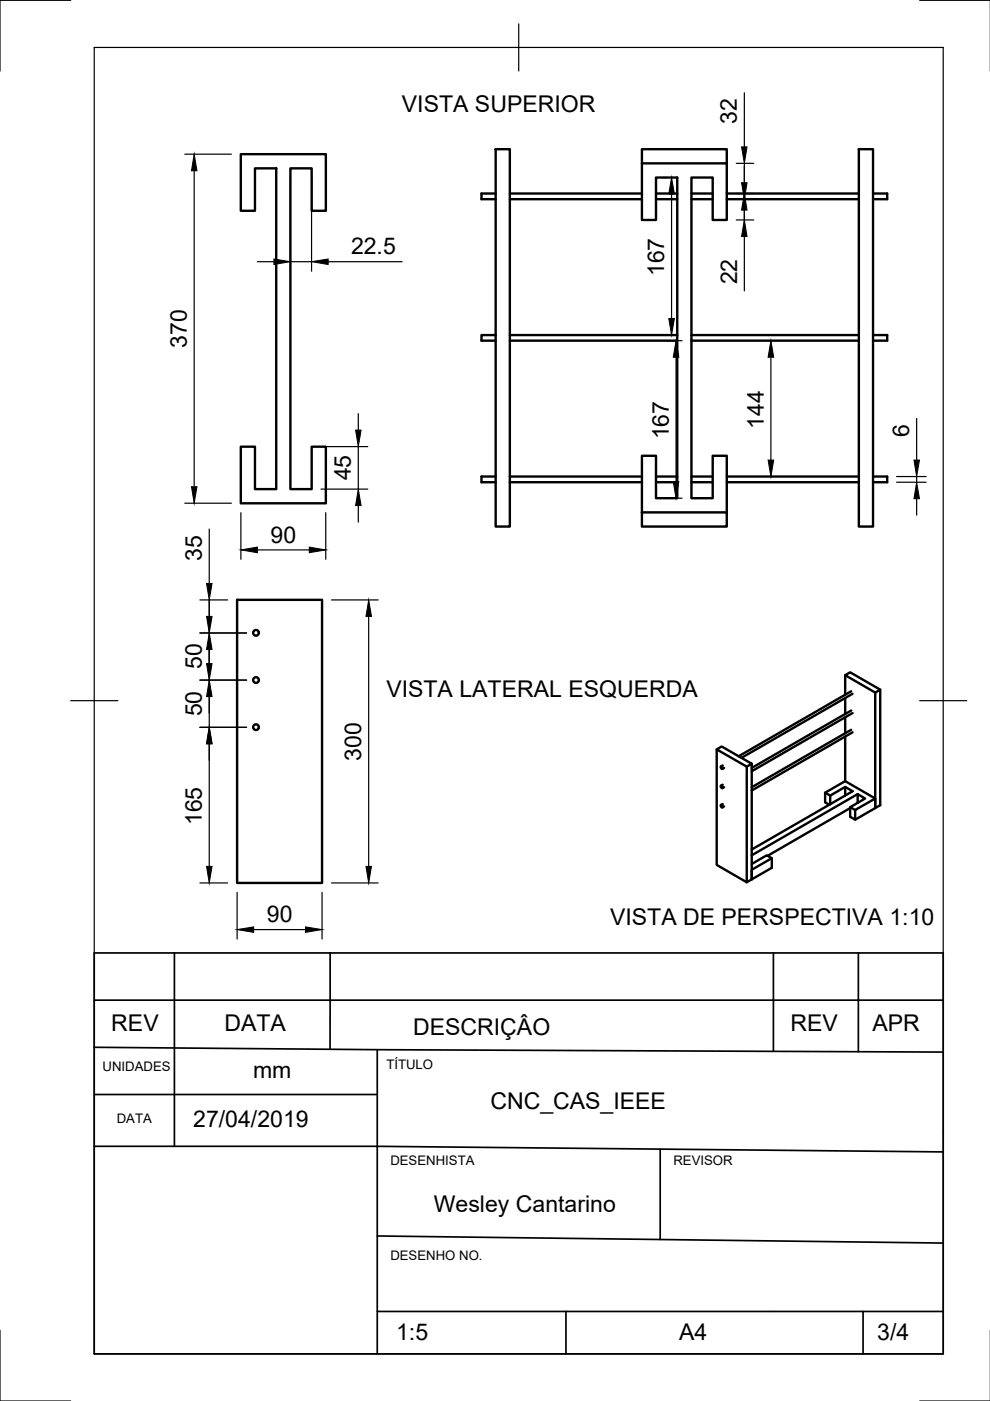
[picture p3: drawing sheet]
<svg xmlns="http://www.w3.org/2000/svg" width="210mm" height="297mm" viewBox="0 0 210 297" stroke-linecap="round" stroke-linejoin="round" font-family="sans-serif">
<!-- layer: Visible -->
<g fill="none" stroke="#000" stroke-width=".51">
<path d="M51.1 32.7h18v12h-3v-9h-4.5v68h4.5v-9h3v12h-18v-12h3v9h4.5v-68h-4.5v9h-3zM105.1 31.6h3v80h-3zM136.1 31.6h18v3h-18zM136.1 34.6v12h3v-9h4.5v68h-4.5v-9h-3v12M154.1 34.6v12h-3v-9h-4.5v68h4.5v-9h3v12M182.1 31.6h3v80h-3zM105.1 41h-3v1.2h3M108.1 42.2h28M108.1 41h28M139.1 42.2h4.5M139.1 41h4.5M146.6 42.2h4.5"/>
<path d="M146.6 41h4.5M154.1 42.2h28M154.1 41h28M185.1 41h3v1.2h-3M105.1 71h-3v1.2h3M108.1 72.2h35.5M108.1 71h35.5M146.6 72.2h35.5M146.6 71h35.5M185.1 71h3v1.2h-3M105.1 101h-3v1.2h3M108.1 102.2h28"/>
<path d="M108.1 101h28M136.1 108.6h18v3h-18zM139.1 102.2h4.5M139.1 101h4.5M146.6 102.2h4.5M146.6 101h4.5M154.1 102.2h28M154.1 101h28M185.1 101h3v1.2h-3M50.3 127.2h18v60h-18zM152 158.9v24.5l6.3 3.7 1.1-.7v-24.5l-1.1 .6-6.3-3.6 1-.6 6.4 3.6M179.2 143.2l1.1-.7 6.3 3.7-1 .6z"/>
<path d="M179.2 143.2v4.1M179.2 148v3.4M179.2 152.1v3.4M179.2 156.2v9.4M180.5 146.6l-23.9 13.7M180.5 150.7l-21.1 12.1M180.5 154.7l-21.1 12.2M180.8 147.1l-23.6 13.6M180.8 151.2l-21.4 12.3M180.8 155.3l-21.4 12.3M186.6 146.2v24.5l-1 .6v-24.5M153.2 162.3l-.3 .2"/>
<path d="M153.2 166.4l-.3 .2M153.2 170.5l-.3 .2M153.5 162.8l-.3 .2M153.5 166.9l-.3 .2M153.5 171l-.3 .2M158.3 162.5v24.6M174.9 168.1l1.1 .6M175.8 170.6l-.9-.5v-2l4.3-2.5 6.4 3.7v2l-4.3 2.5M179.2 168.7v-1.9l-3.2 1.9v1.8M179.2 166.8l1.6 1-21.4 12.3M180.3 171.3l-17.5 10.1M180.3 171.1l1 .6"/>
<path d="M181.8 168.4l-22.4 12.9M185.6 169.3l-4.3 2.4v2.1l-1-.6v-2.1l3.1-1.8-1.6-.9v1.8M163.6 182l-4.2 2.4v2l4.2-2.4v-2l-1-.7-3.2 1.9"/>
<circle cx="54.3" cy="134.2" r=".6"/>
<circle cx="54.3" cy="154.2" r=".6"/>
<circle cx="54.3" cy="144.2" r=".6"/>
<circle cx="153.1" cy="170.9" r=".23"/>
<circle cx="153.1" cy="162.7" r=".23"/>
<circle cx="153.1" cy="166.8" r=".23"/>
</g>
<!-- layer: Border -->
<path d="M15 .1h-15v15M20 10.1h180v276.9h-180zM110 5.1v10M195 .1h15M15 148.6h10M195 148.6h10M0 282.1v14.9h15M195 297h15" fill="none" stroke="#000" stroke-width=".25"/>
<!-- layer: Dimensions -->
<g fill="none" stroke="#000" stroke-width=".25">
<path d="M157.8 19.7v11.4M39.2 32.7h9.9M41.2 36.2v67M61.6 37.7v19.8M66.1 37.7v19.8M140.4 37.6h1.2M156.1 34.6h3.7M157.8 34.6v6.4M54.6 55.5h3.5M61.6 55.5h4.5M69.6 55.5h15.6M142.4 41.1v26.4"/>
<path d="M156.1 41h3.7M156.1 42.2h3.7M156.1 46.6h3.7M157.8 42.2v5.8M157.8 50.1v11.6M140.4 71h1.2M141.4 72.2h3.2M143.3 75.7v26.4M163.4 75.7v21.8M68.1 94.7h9.9M76 87.7v3.5M76 94.7v9"/>
<path d="M194.4 88.7v8.8M39.2 106.7h9.9M44.4 112.2v11.5M51.1 108.7v9.9M54.6 116.6h11M68.1 103.7h9.9M69.1 108.7v9.9M76 107.2v3.5M141.4 105.6h3.2M190.1 102.2h6.3M190.1 101h6.3M194.4 101v1.2"/>
<path d="M194.4 105.7v3.5M42.4 127.2h5.9M42.4 134.2h9.9M44.4 127.2v27M70.3 127.2h9.9M78.2 130.7v53M42.4 154.2h9.9M42.4 144.2h9.9M44.4 157.7v26M42.4 187.2h5.9M50.3 189.2v9.9M53.8 197.1h11"/>
<path d="M68.3 189.2v9.9M70.3 187.2h9.9"/>
</g>
<g fill="#000" stroke="#000" stroke-width=".21">
<path d="M41.2 32.7l.6 3.5h-1.2zM157.2 31.1h1.2l-.6 3.5zM157.2 38.7h1.2l-.6 3.5zM58.1 54.9l3.5 .6-3.5 .6zM66.1 55.5l3.5-.6v1.2zM142.4 37.6l.6 3.5h-1.2zM157.8 41l.6 3.5h-1.2zM157.8 46.6l.6 3.5h-1.2zM141.8 67.5h1.2l-.6 3.5zM143.3 72.2l.6 3.5h-1.2zM163.4 72.2l.6 3.5h-1.1zM75.4 91.2h1.2l-.6 3.5z"/>
<path d="M162.9 97.5h1.1l-.6 3.5zM193.8 97.5h1.1l-.5 3.5zM40.6 103.2h1.2l-.6 3.5zM51.1 116.6l3.5-.6v1.2zM65.6 116l3.5 .6-3.5 .6zM76 103.7l.6 3.5h-1.2zM142.7 102.1h1.2l-.6 3.5zM194.4 102.2l.5 3.5h-1.1zM44.4 134.2l.6 3.5h-1.2zM43.8 123.7h1.2l-.6 3.5zM43.8 130.7h1.2l-.6 3.5zM78.2 127.2l.6 3.5h-1.2z"/>
<path d="M44.4 154.2l.6 3.5h-1.2zM43.8 140.7h1.2l-.6 3.5zM44.4 144.2l.6 3.5h-1.2zM43.8 183.7h1.2l-.6 3.5zM50.3 197.1l3.5-.6v1.2zM64.8 196.5l3.5 .6-3.5 .6zM77.6 183.7h1.2l-.6 3.5z"/>
</g>
<!-- layer: TitleBlock -->
<g fill="none" stroke="#000" stroke-width=".36">
<path d="M20 212.1v-10.1h180v21.1M37 202v41M70 202v20.5M164 202v20.9M182 202v21M200 212.1h-180v9.9M20 222l60 .6 120 .5v63.9h-180v-44h60v44M20 222v21M20 232.1h60M80 222.6v20.4l120 1.2M140 243.6v19.2M80 278.1h103"/>
<path d="M80 262.1l120 1.5M120 278.1v8.9M200 278.1h-17v8.9"/>
</g>
<g font-size="4.9">
<text x="85.2" y="23.7">VISTA SUPERIOR</text>
<text x="156.3" y="26.3" transform="rotate(-90 156.3 26.3)">32</text>
<text x="74.4" y="53.9">22.5</text>
<text x="140.8" y="58.6" transform="rotate(-90 140.8 58.6)">167</text>
<text x="156.3" y="60.3" transform="rotate(-90 156.3 60.3)">22</text>
<text x="39.6" y="73.8" transform="rotate(-90 39.6 73.8)">370</text>
<text x="141.8" y="93.2" transform="rotate(-90 141.8 93.2)">167</text>
<text x="161.9" y="90.9" transform="rotate(-90 161.9 90.9)">144</text>
<text x="192.8" y="92.7" transform="rotate(-90 192.8 92.7)">6</text>
<text x="74.4" y="101.8" transform="rotate(-90 74.4 101.8)">45</text>
<text x="42.8" y="118.9" transform="rotate(-90 42.8 118.9)">35</text>
<text x="57.4" y="115">90</text>
<text x="42.8" y="141.9" transform="rotate(-90 42.8 141.9)">50</text>
<text x="81.9" y="147.9">VISTA LATERAL ESQUERDA</text>
<text x="42.8" y="151.9" transform="rotate(-90 42.8 151.9)">50</text>
<text x="76.6" y="161.3" transform="rotate(-90 76.6 161.3)">300</text>
<text x="42.8" y="174.9" transform="rotate(-90 42.8 174.9)">165</text>
<text x="56.6" y="195.5">90</text>
<text x="129.3" y="196.1">VISTA DE PERSPECTIVA 1:10</text>
<text x="23.6" y="218.6">REV</text>
<text x="47.6" y="218.6">DATA</text>
<text x="87.6" y="219.4">DESCRIÇÂO</text>
<text x="167.6" y="218.6">REV</text>
<text x="185" y="218.6">APR</text>
<text x="53.7" y="228.5">mm</text>
<text x="41" y="239">27/04/2019</text>
<text x="104" y="235">CNC_CAS_IEEE</text>
<text x="92" y="257.1">Wesley Cantarino</text>
<text x="84" y="284">1:5</text>
<text x="144" y="284">A4</text>
<text x="186" y="284">3/4</text>
</g>
<g font-size="2.8">
<text x="21.8" y="227.1">UNIDADES</text>
<text x="81.9" y="226.6">TÍTULO</text>
<text x="24.8" y="238">DATA</text>
<text x="82.8" y="247.1">DESENHISTA</text>
<text x="142.8" y="247.1">REVISOR</text>
<text x="82.8" y="267.1">DESENHO NO.</text>
</g>
</svg>
